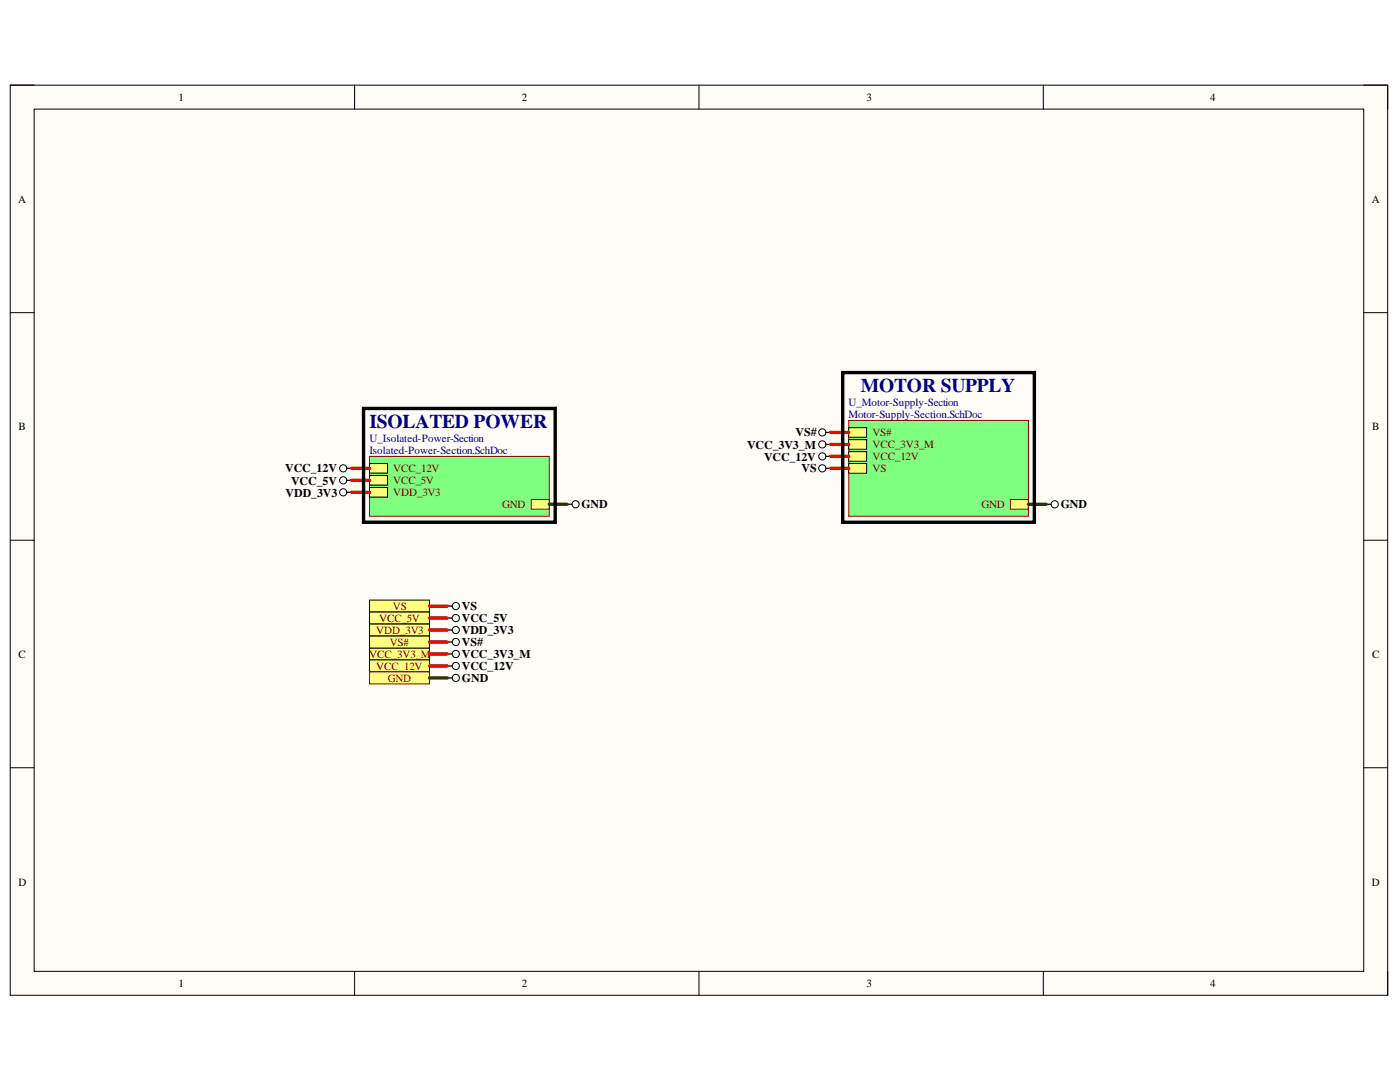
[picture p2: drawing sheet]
<svg xmlns="http://www.w3.org/2000/svg" width="279mm" height="216mm" viewBox="0 0 279 216" stroke-linecap="round" stroke-linejoin="round" font-family="sans-serif">
<path d="M2 17h274.9v181.6h-274.9z" fill-rule="evenodd" fill="#fffcf8"/>
<path d="M2 17h274.9v181.6h-274.9z" fill="none" stroke="#000" stroke-width=".2"/>
<path d="M6.8 21.8h265.4v172h-265.4z" fill-rule="evenodd" fill="#fffcf8"/>
<g fill="none" stroke="#000" stroke-width=".2">
<path d="M2 17h4.8M70.8 17v4.8M139.5 17v4.8M208.2 17v4.8M272.2 17h4.7v4.8M6.8 21.8h265.4v172h-265.4zM2 62.4h4.8M272.2 62.4h4.7M2 107.8h4.8M272.2 107.8h4.7M2 153.2h4.8M272.2 153.2h4.7"/>
<path d="M70.8 193.8v4.8M139.5 193.8v4.8M208.2 193.8v4.8M276.9 193.8v4.8"/>
</g>
<path d="M73.7 91.1h35.9v11.9h-35.9z" fill-rule="evenodd" fill="#80ff80"/>
<path d="M73.7 91.1h35.9v11.9h-35.9z" fill="none" stroke="#800000" stroke-width=".2"/>
<path d="M106 99.7h3.6v1.9h-3.6z" fill-rule="evenodd" fill="#ffff80"/>
<path d="M106 99.7h3.6v1.9h-3.6z" fill="none" stroke="#800000" stroke-width=".2"/>
<path d="M73.7 92.5h3.6v1.9h-3.6z" fill-rule="evenodd" fill="#ffff80"/>
<path d="M73.7 92.5h3.6v1.9h-3.6z" fill="none" stroke="#000" stroke-width=".2"/>
<path d="M73.7 94.9h3.6v1.9h-3.6z" fill-rule="evenodd" fill="#ffff80"/>
<path d="M73.7 94.9h3.6v1.9h-3.6z" fill="none" stroke="#000" stroke-width=".2"/>
<path d="M73.7 97.3h3.6v1.9h-3.6z" fill-rule="evenodd" fill="#ffff80"/>
<path d="M73.7 97.3h3.6v1.9h-3.6z" fill="none" stroke="#000" stroke-width=".2"/>
<path d="M169.4 83.9h35.8v19.1h-35.8z" fill-rule="evenodd" fill="#80ff80"/>
<path d="M169.4 83.9h35.8v19.1h-35.8z" fill="none" stroke="#800000" stroke-width=".2"/>
<path d="M169.4 87.7h3.6v1.9h-3.6z" fill-rule="evenodd" fill="#ffff80"/>
<path d="M169.4 87.7h3.6v1.9h-3.6z" fill="none" stroke="#000" stroke-width=".2"/>
<path d="M169.4 90.1h3.6v1.9h-3.6z" fill-rule="evenodd" fill="#ffff80"/>
<path d="M169.4 90.1h3.6v1.9h-3.6z" fill="none" stroke="#000" stroke-width=".2"/>
<path d="M201.6 99.7h3.6v1.9h-3.6z" fill-rule="evenodd" fill="#ffff80"/>
<path d="M201.6 99.7h3.6v1.9h-3.6z" fill="none" stroke="#800000" stroke-width=".2"/>
<path d="M169.4 85.3h3.6v1.9h-3.6z" fill-rule="evenodd" fill="#ffff80"/>
<path d="M169.4 85.3h3.6v1.9h-3.6z" fill="none" stroke="#000" stroke-width=".2"/>
<path d="M169.4 92.5h3.6v1.9h-3.6z" fill-rule="evenodd" fill="#ffff80"/>
<g fill="none" stroke="#000" stroke-width=".2">
<path d="M169.4 92.5h3.6v1.9h-3.6z"/>
<circle cx="68.5" cy="93.5" r=".72"/>
<circle cx="114.9" cy="100.6" r=".72"/>
<circle cx="210.5" cy="100.6" r=".72"/>
</g>
<path d="M69.2 93.5h1M113.2 100.6h1M208.8 100.6h1" fill="none" stroke="#000" stroke-width=".25"/>
<path d="M73.7 119.7h12v2.4h-12z" fill-rule="evenodd" fill="#ffff80"/>
<g fill="none" stroke="#000" stroke-width=".2">
<path d="M73.7 119.7h12v2.4h-12z"/>
<circle cx="91" cy="120.9" r=".72"/>
</g>
<path d="M89.3 120.9h.9" fill="none" stroke="#000" stroke-width=".25"/>
<path d="M73.7 122.1h12v2.4h-12z" fill-rule="evenodd" fill="#ffff80"/>
<g fill="none" stroke="#000" stroke-width=".2">
<path d="M73.7 122.1h12v2.4h-12z"/>
<circle cx="91" cy="123.3" r=".72"/>
</g>
<path d="M89.3 123.3h.9" fill="none" stroke="#000" stroke-width=".25"/>
<path d="M73.7 124.5h12v2.4h-12z" fill-rule="evenodd" fill="#ffff80"/>
<g fill="none" stroke="#000" stroke-width=".2">
<path d="M73.7 124.5h12v2.4h-12z"/>
<circle cx="91" cy="125.7" r=".72"/>
</g>
<path d="M89.3 125.7h.9" fill="none" stroke="#000" stroke-width=".25"/>
<path d="M73.7 129.3h12v2.4h-12z" fill-rule="evenodd" fill="#ffff80"/>
<g fill="none" stroke="#000" stroke-width=".2">
<path d="M73.7 129.3h12v2.4h-12z"/>
<circle cx="91" cy="130.5" r=".72"/>
</g>
<path d="M89.3 130.5h.9" fill="none" stroke="#000" stroke-width=".25"/>
<path d="M73.7 131.7h12v2.4h-12z" fill-rule="evenodd" fill="#ffff80"/>
<g fill="none" stroke="#000" stroke-width=".2">
<path d="M73.7 131.7h12v2.4h-12z"/>
<circle cx="91" cy="132.9" r=".72"/>
</g>
<path d="M89.3 132.9h.9" fill="none" stroke="#000" stroke-width=".25"/>
<path d="M73.7 134.1h12v2.4h-12z" fill-rule="evenodd" fill="#ffff80"/>
<path d="M73.7 134.1h12v2.4h-12z" fill="none" stroke="#800000" stroke-width=".2"/>
<circle cx="91" cy="135.3" r=".72" fill="none" stroke="#000" stroke-width=".2"/>
<path d="M89.3 135.3h.9" fill="none" stroke="#000" stroke-width=".25"/>
<path d="M73.7 126.9h12v2.4h-12z" fill-rule="evenodd" fill="#ffff80"/>
<g fill="none" stroke="#000" stroke-width=".2">
<path d="M73.7 126.9h12v2.4h-12z"/>
<circle cx="68.5" cy="95.8" r=".72"/>
<circle cx="68.5" cy="98.2" r=".72"/>
<circle cx="164.1" cy="93.5" r=".72"/>
<circle cx="164.1" cy="91.1" r=".72"/>
<circle cx="164.1" cy="86.3" r=".72"/>
<circle cx="164.1" cy="88.7" r=".72"/>
<circle cx="91" cy="128.1" r=".72"/>
</g>
<path d="M69.2 95.8h1M69.2 98.2h1M164.8 86.3h1M164.8 88.7h1M164.8 91.1h1M164.8 93.5h1M89.3 128.1h.9" fill="none" stroke="#000" stroke-width=".25"/>
<g fill="none" stroke="#f00" stroke-width=".68">
<path d="M70.2 98.2h3.5M70.2 95.8h3.5M70.2 93.5h3.5M165.8 93.5h3.6M165.8 91.1h3.6M165.8 88.7h3.6M165.8 86.3h3.6M85.7 132.9h3.6M85.7 130.5h3.6M85.7 128.1h3.6M85.7 125.7h3.6M85.7 123.3h3.6"/>
<path d="M85.7 120.9h3.6"/>
</g>
<path d="M109.6 100.6h3.6M205.2 100.6h3.6M85.7 135.3h3.6" fill="none" stroke="#274e13" stroke-width=".68"/>
<path d="M168.2 74.3h38.2v29.9h-38.2zM72.6 81.5h38.2v22.7h-38.2z" fill="none" stroke="#000" stroke-width=".68"/>
<g font-size="3.9" fill="#000080">
<text x="171.8" y="78.3">MOTOR SUPPLY</text>
<text x="73.7" y="85.5">ISOLATED POWER</text>
</g>
<g font-size="2.4">
<text x="149.1" y="89.5">VCC_3V3_M</text>
<text x="158.7" y="87.1">VS#</text>
<text x="56.9" y="94.3">VCC_12V</text>
<text x="152.5" y="91.9">VCC_12V</text>
<text x="159.9" y="94.3">VS</text>
<text x="57" y="99.1">VDD_3V3</text>
<text x="58.1" y="96.7">VCC_5V</text>
<text x="116" y="101.5">GND</text>
<text x="211.7" y="101.5">GND</text>
<text x="92.2" y="121.7">VS</text>
<text x="92.2" y="124.2">VCC_5V</text>
<text x="92.2" y="126.6">VDD_3V3</text>
<text x="92.2" y="131.3">VCC_3V3_M</text>
<text x="92.2" y="128.9">VS#</text>
<text x="92.2" y="133.7">VCC_12V</text>
<text x="92.2" y="136.1">GND</text>
</g>
<g font-size="2.2">
<text x="35.6" y="20.1">1</text>
<text x="104.1" y="20.1">2</text>
<text x="173" y="20.1">3</text>
<text x="241.5" y="20.1">4</text>
<text x="3.6" y="40.4">A</text>
<text x="273.8" y="40.4">A</text>
<text x="3.7" y="85.8">B</text>
<text x="273.9" y="85.8">B</text>
<text x="3.7" y="131.3">C</text>
<text x="273.9" y="131.3">C</text>
<text x="3.7" y="176.7">D</text>
<text x="273.8" y="176.7">D</text>
<text x="35.6" y="197">1</text>
<text x="104.1" y="197">2</text>
<text x="173" y="197">3</text>
<text x="241.5" y="197">4</text>
</g>
<g font-size="2.2" fill="#000080">
<text x="169.3" y="81.1">U_Motor-Supply-Section</text>
<text x="169.3" y="83.4">Motor-Supply-Section.SchDoc</text>
<text x="73.7" y="88.3">U_Isolated-Power-Section</text>
<text x="73.7" y="90.6">Isolated-Power-Section.SchDoc</text>
</g>
<g font-size="2.2" fill="#800000">
<text x="174.1" y="89.4">VCC_3V3_M</text>
<text x="174.1" y="87.1">VS#</text>
<text x="78.5" y="94.2">VCC_12V</text>
<text x="174.1" y="91.8">VCC_12V</text>
<text x="174.1" y="94.2">VS</text>
<text x="78.5" y="96.6">VCC_5V</text>
<text x="78.5" y="99">VDD_3V3</text>
<text x="100.2" y="101.4">GND</text>
<text x="195.9" y="101.4">GND</text>
<text x="75.7" y="124.1">VCC_5V</text>
<text x="78.4" y="121.7">VS</text>
<text x="73.7" y="131.3">VCC_3V3_M</text>
<text x="75.1" y="126.5">VDD_3V3</text>
<text x="77.8" y="128.8">VS#</text>
<text x="75.1" y="133.7">VCC_12V</text>
<text x="77.4" y="136">GND</text>
</g>
</svg>
